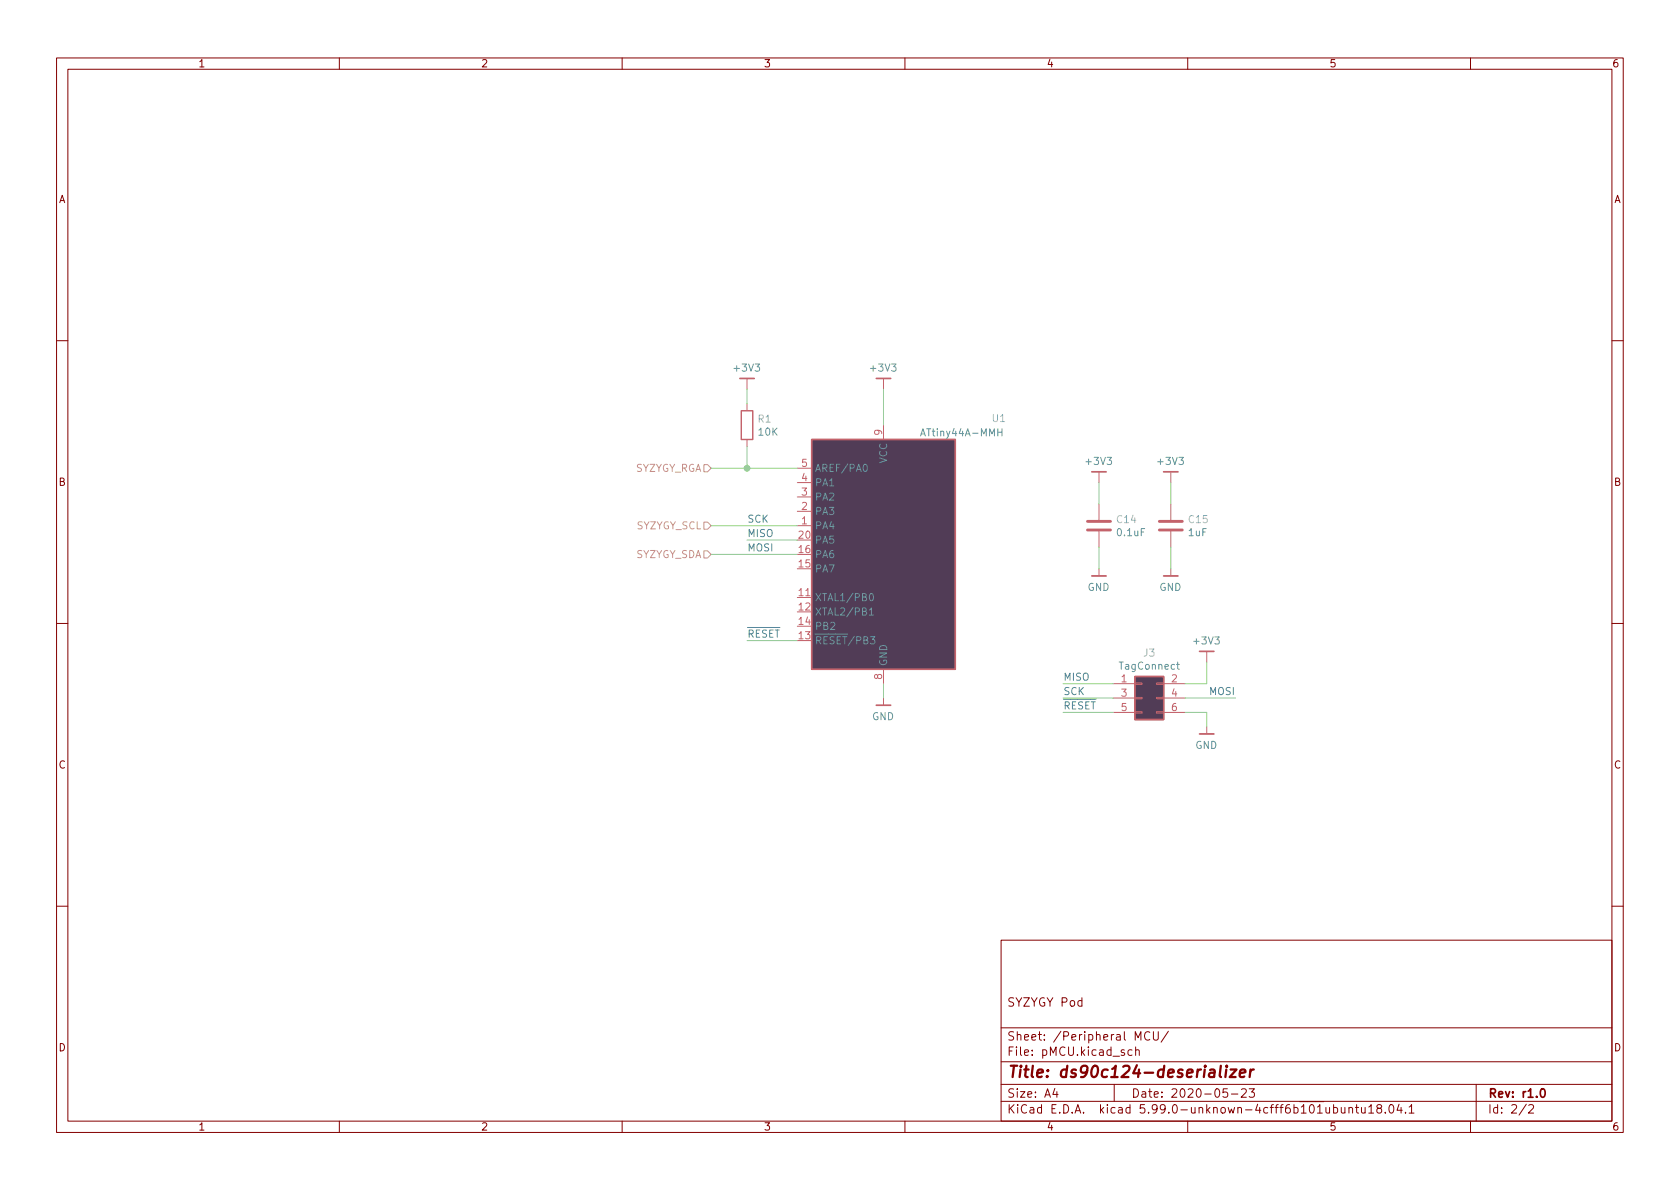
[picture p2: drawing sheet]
(kicad_sch (version 20200512) (host eeschema "5.99.0-unknown-4cfff6b~101~ubuntu18.04.1")

 (page 2 2)

 (paper "A4")

 (title_block
  (title "ds90c124-deserializer")
  (date "2020-05-23")
  (rev "r1.0")
  (comment 1 "SYZYGY Pod"))

 (lib_symbols
  (symbol "Connector_Generic:Conn_02x03_Odd_Even" (pin_names hide)
   (property "Reference" "J" (id 0) (at 1.27 5.08 0))
   (property "Value" "Conn_02x03_Odd_Even" (id 1) (at 1.27 -5.08 0))
   (property "Footprint" "" (id 2) (at 0 0 0) (effects (font (size 1.27 1.27)) hide))
   (property "Datasheet" "" (id 3) (at 0 0 0) (effects (font (size 1.27 1.27)) hide))
   (symbol "Conn_02x03_Odd_Even_1_1"
    (rectangle (start -1.27 -2.413) (end 0 -2.667))
    (rectangle (start -1.27 2.667) (end 0 2.413))
    (rectangle (start -1.27 3.81) (end 3.81 -3.81) (stroke (width 0.254)) (fill (type background)))
    (rectangle (start -1.27 0.127) (end 0 -0.127))
    (rectangle (start 3.81 -2.413) (end 2.54 -2.667))
    (rectangle (start 3.81 2.667) (end 2.54 2.413))
    (rectangle (start 3.81 0.127) (end 2.54 -0.127))
    (pin passive line (at -5.08 2.54 0) (length 3.81) (name "Pin_1") (number "1"))
    (pin passive line (at 7.62 2.54 180) (length 3.81) (name "Pin_2") (number "2"))
    (pin passive line (at -5.08 0 0) (length 3.81) (name "Pin_3") (number "3"))
    (pin passive line (at 7.62 0 180) (length 3.81) (name "Pin_4") (number "4"))
    (pin passive line (at -5.08 -2.54 0) (length 3.81) (name "Pin_5") (number "5"))
    (pin passive line (at 7.62 -2.54 180) (length 3.81) (name "Pin_6") (number "6"))))
  (symbol "Device:C" (pin_numbers hide) (pin_names (offset 0.254))
   (property "Reference" "C" (id 0) (at 0.635 2.54 0) (effects (font (size 1.27 1.27)) (justify left)))
   (property "Value" "C" (id 1) (at 0.635 -2.54 0) (effects (font (size 1.27 1.27)) (justify left)))
   (property "Footprint" "" (id 2) (at 0.9652 -3.81 0) (effects (font (size 1.27 1.27)) hide))
   (property "Datasheet" "" (id 3) (at 0 0 0) (effects (font (size 1.27 1.27)) hide))
   (symbol "C_0_1"
    (polyline (pts (xy -2.032 -0.762) (xy 2.032 -0.762)) (stroke (width 0.508)))
    (polyline (pts (xy -2.032 0.762) (xy 2.032 0.762)) (stroke (width 0.508))))
   (symbol "C_1_1"
    (pin passive line (at 0 3.81 270) (length 2.794) (name "~") (number "1"))
    (pin passive line (at 0 -3.81 90) (length 2.794) (name "~") (number "2"))))
  (symbol "Device:R" (pin_numbers hide) (pin_names (offset 0))
   (property "Reference" "R" (id 0) (at 2.032 0 90))
   (property "Value" "R" (id 1) (at 0 0 90))
   (property "Footprint" "" (id 2) (at -1.778 0 90) (effects (font (size 1.27 1.27)) hide))
   (property "Datasheet" "" (id 3) (at 0 0 0) (effects (font (size 1.27 1.27)) hide))
   (symbol "R_0_1"
    (rectangle (start -1.016 -2.54) (end 1.016 2.54) (stroke (width 0.254))))
   (symbol "R_1_1"
    (pin passive line (at 0 3.81 270) (length 1.27) (name "~") (number "1"))
    (pin passive line (at 0 -3.81 90) (length 1.27) (name "~") (number "2"))))
  (symbol "SyzygyLVDSPod-rescue:ATtiny44A-MMH-MCU_Microchip_ATtiny" (pin_names (offset 0.508))
   (property "Reference" "U" (id 0) (at -12.7 21.59 0) (effects (font (size 1.27 1.27)) (justify left bottom)))
   (property "Value" "ATtiny44A-MMH-MCU_Microchip_ATtiny" (id 1) (at 2.54 -21.59 0) (effects (font (size 1.27 1.27)) (justify left top)))
   (property "Footprint" "Package_DFN_QFN:QFN-20-1EP_3x3mm_P0.45mm_EP1.6x1.6mm" (id 2) (at 0 0 0) (effects (font (size 1.27 1.27) italic) hide))
   (property "Datasheet" "" (id 3) (at 0 0 0) (effects (font (size 1.27 1.27)) hide))
   (symbol "ATtiny44A-MMH-MCU_Microchip_ATtiny_0_1"
    (rectangle (start -12.7 -20.32) (end 12.7 20.32) (stroke (width 0.254)) (fill (type background))))
   (symbol "ATtiny44A-MMH-MCU_Microchip_ATtiny_1_1"
    (pin tri_state line (at 15.24 5.08 180) (length 2.54) (name "PA4") (number "1"))
    (pin unconnected line (at -12.7 -10.16 0) (length 2.54) (name "NC") (number "10") hide)
    (pin tri_state line (at 15.24 -7.62 180) (length 2.54) (name "XTAL1/PB0") (number "11"))
    (pin tri_state line (at 15.24 -10.16 180) (length 2.54) (name "XTAL2/PB1") (number "12"))
    (pin tri_state line (at 15.24 -15.24 180) (length 2.54) (name "~RESET~/PB3") (number "13"))
    (pin tri_state line (at 15.24 -12.7 180) (length 2.54) (name "PB2") (number "14"))
    (pin tri_state line (at 15.24 -2.54 180) (length 2.54) (name "PA7") (number "15"))
    (pin tri_state line (at 15.24 0 180) (length 2.54) (name "PA6") (number "16"))
    (pin unconnected line (at -12.7 -12.7 0) (length 2.54) (name "NC") (number "17") hide)
    (pin unconnected line (at -12.7 -15.24 0) (length 2.54) (name "NC") (number "18") hide)
    (pin unconnected line (at -12.7 -17.78 0) (length 2.54) (name "NC") (number "19") hide)
    (pin tri_state line (at 15.24 7.62 180) (length 2.54) (name "PA3") (number "2"))
    (pin tri_state line (at 15.24 2.54 180) (length 2.54) (name "PA5") (number "20"))
    (pin passive line (at 0 -22.86 90) (length 2.54) (name "GND") (number "21") hide)
    (pin tri_state line (at 15.24 10.16 180) (length 2.54) (name "PA2") (number "3"))
    (pin tri_state line (at 15.24 12.7 180) (length 2.54) (name "PA1") (number "4"))
    (pin tri_state line (at 15.24 15.24 180) (length 2.54) (name "AREF/PA0") (number "5"))
    (pin unconnected line (at -12.7 -5.08 0) (length 2.54) (name "NC") (number "6") hide)
    (pin unconnected line (at -12.7 -7.62 0) (length 2.54) (name "NC") (number "7") hide)
    (pin power_in line (at 0 -22.86 90) (length 2.54) (name "GND") (number "8"))
    (pin power_in line (at 0 22.86 270) (length 2.54) (name "VCC") (number "9"))))
  (symbol "gkl_power:+3V3" (power) (pin_names (offset 0))
   (property "Reference" "#PWR" (id 0) (at 0 -3.81 0) (effects (font (size 1.27 1.27)) hide))
   (property "Value" "+3V3" (id 1) (at 0 3.556 0))
   (property "Footprint" "" (id 2) (at 0 0 0) (effects (font (size 1.27 1.27)) hide))
   (property "Datasheet" "" (id 3) (at 0 0 0) (effects (font (size 1.27 1.27)) hide))
   (symbol "+3V3_0_1"
    (polyline (pts (xy -1.27 1.905) (xy 1.27 1.905)) (stroke (width 0.3048)))
    (polyline (pts (xy 0 0) (xy 0 1.905))))
   (symbol "+3V3_1_1"
    (pin power_in line (at 0 0 90) (length 0) (name "+3V3") (number "1") hide)))
  (symbol "gkl_power:GND" (power) (pin_names (offset 0))
   (property "Reference" "#PWR" (id 0) (at 0 -6.35 0) (effects (font (size 1.27 1.27)) hide))
   (property "Value" "GND" (id 1) (at 0 -2.54 0))
   (property "Footprint" "" (id 2) (at -2.54 -8.89 0) (effects (font (size 1.27 1.27)) hide))
   (property "Datasheet" "" (id 3) (at 0 0 0) (effects (font (size 1.27 1.27)) hide))
   (symbol "GND_0_1"
    (polyline (pts (xy 0 -1.27) (xy 0 0)))
    (polyline (pts (xy 1.27 -1.27) (xy -1.27 -1.27)) (stroke (width 0.3048))))
   (symbol "GND_1_1"
    (pin power_in line (at 0 0 270) (length 0) (name "GND") (number "1") hide))))

 (junction (at 132.08 82.55))

 (wire (pts (xy 125.73 82.55) (xy 132.08 82.55)))
 (wire (pts (xy 125.73 92.71) (xy 140.97 92.71)))
 (wire (pts (xy 125.73 97.79) (xy 140.97 97.79)))
 (wire (pts (xy 132.08 71.12) (xy 132.08 68.58)))
 (wire (pts (xy 132.08 82.55) (xy 132.08 78.74)))
 (wire (pts (xy 132.08 82.55) (xy 140.97 82.55)))
 (wire (pts (xy 132.08 95.25) (xy 140.97 95.25)))
 (wire (pts (xy 132.08 113.03) (xy 140.97 113.03)))
 (wire (pts (xy 156.21 68.58) (xy 156.21 74.93)))
 (wire (pts (xy 156.21 120.65) (xy 156.21 123.19)))
 (wire (pts (xy 187.96 120.65) (xy 196.85 120.65)))
 (wire (pts (xy 187.96 123.19) (xy 196.85 123.19)))
 (wire (pts (xy 187.96 125.73) (xy 196.85 125.73)))
 (wire (pts (xy 194.31 85.09) (xy 194.31 88.9)))
 (wire (pts (xy 194.31 96.52) (xy 194.31 100.33)))
 (wire (pts (xy 207.01 85.09) (xy 207.01 88.9)))
 (wire (pts (xy 207.01 96.52) (xy 207.01 100.33)))
 (wire (pts (xy 209.55 120.65) (xy 213.36 120.65)))
 (wire (pts (xy 209.55 123.19) (xy 218.44 123.19)))
 (wire (pts (xy 209.55 125.73) (xy 213.36 125.73)))
 (wire (pts (xy 213.36 120.65) (xy 213.36 116.84)))
 (wire (pts (xy 213.36 128.27) (xy 213.36 125.73)))

 (label "SCK" (at 132.08 92.71 0) (effects (font (size 1.27 1.27)) (justify left bottom)))
 (label "MISO" (at 132.08 95.25 0) (effects (font (size 1.27 1.27)) (justify left bottom)))
 (label "MOSI" (at 132.08 97.79 0) (effects (font (size 1.27 1.27)) (justify left bottom)))
 (label "~RESET" (at 132.08 113.03 0) (effects (font (size 1.27 1.27)) (justify left bottom)))
 (label "MISO" (at 187.96 120.65 0) (effects (font (size 1.27 1.27)) (justify left bottom)))
 (label "SCK" (at 187.96 123.19 0) (effects (font (size 1.27 1.27)) (justify left bottom)))
 (label "~RESET" (at 187.96 125.73 0) (effects (font (size 1.27 1.27)) (justify left bottom)))
 (label "MOSI" (at 218.44 123.19 180) (effects (font (size 1.27 1.27)) (justify right bottom)))

 (hierarchical_label "SYZYGY_RGA" (shape input) (at 125.73 82.55 180) (effects (font (size 1.27 1.27)) (justify right)))
 (hierarchical_label "SYZYGY_SCL" (shape input) (at 125.73 92.71 180) (effects (font (size 1.27 1.27)) (justify right)))
 (hierarchical_label "SYZYGY_SDA" (shape input) (at 125.73 97.79 180) (effects (font (size 1.27 1.27)) (justify right)))

 (symbol (lib_id "gkl_power:GND") (at 156.21 123.19 0) (mirror y) (unit 1)
  (property "Reference" "#PWR0105" (id 0) (at 156.21 129.54 0) (effects (font (size 1.27 1.27)) hide))
  (property "Value" "GND" (id 1) (at 156.1338 126.3904 0))
  (property "Footprint" "" (id 2) (at 158.75 132.08 0) (effects (font (size 1.27 1.27)) hide))
  (property "Datasheet" "" (id 3) (at 156.21 123.19 0) (effects (font (size 1.27 1.27)) hide)))

 (symbol (lib_id "gkl_power:GND") (at 194.31 100.33 0) (mirror y) (unit 1)
  (property "Reference" "#PWR0128" (id 0) (at 194.31 106.68 0) (effects (font (size 1.27 1.27)) hide))
  (property "Value" "GND" (id 1) (at 194.2338 103.5304 0))
  (property "Footprint" "" (id 2) (at 196.85 109.22 0) (effects (font (size 1.27 1.27)) hide))
  (property "Datasheet" "" (id 3) (at 194.31 100.33 0) (effects (font (size 1.27 1.27)) hide)))

 (symbol (lib_id "gkl_power:GND") (at 207.01 100.33 0) (mirror y) (unit 1)
  (property "Reference" "#PWR0130" (id 0) (at 207.01 106.68 0) (effects (font (size 1.27 1.27)) hide))
  (property "Value" "GND" (id 1) (at 206.9338 103.5304 0))
  (property "Footprint" "" (id 2) (at 209.55 109.22 0) (effects (font (size 1.27 1.27)) hide))
  (property "Datasheet" "" (id 3) (at 207.01 100.33 0) (effects (font (size 1.27 1.27)) hide)))

 (symbol (lib_id "gkl_power:GND") (at 213.36 128.27 0) (mirror y) (unit 1)
  (property "Reference" "#PWR0131" (id 0) (at 213.36 134.62 0) (effects (font (size 1.27 1.27)) hide))
  (property "Value" "GND" (id 1) (at 213.2838 131.4704 0))
  (property "Footprint" "" (id 2) (at 215.9 137.16 0) (effects (font (size 1.27 1.27)) hide))
  (property "Datasheet" "" (id 3) (at 213.36 128.27 0) (effects (font (size 1.27 1.27)) hide)))

 (symbol (lib_id "gkl_power:+3V3") (at 132.08 68.58 0) (mirror y) (unit 1)
  (property "Reference" "#PWR0106" (id 0) (at 132.08 72.39 0) (effects (font (size 1.27 1.27)) hide))
  (property "Value" "+3V3" (id 1) (at 132.0038 64.7446 0))
  (property "Footprint" "" (id 2) (at 132.08 68.58 0) (effects (font (size 1.27 1.27)) hide))
  (property "Datasheet" "" (id 3) (at 132.08 68.58 0) (effects (font (size 1.27 1.27)) hide)))

 (symbol (lib_id "gkl_power:+3V3") (at 156.21 68.58 0) (mirror y) (unit 1)
  (property "Reference" "#PWR0104" (id 0) (at 156.21 72.39 0) (effects (font (size 1.27 1.27)) hide))
  (property "Value" "+3V3" (id 1) (at 156.1338 64.7446 0))
  (property "Footprint" "" (id 2) (at 156.21 68.58 0) (effects (font (size 1.27 1.27)) hide))
  (property "Datasheet" "" (id 3) (at 156.21 68.58 0) (effects (font (size 1.27 1.27)) hide)))

 (symbol (lib_id "gkl_power:+3V3") (at 194.31 85.09 0) (mirror y) (unit 1)
  (property "Reference" "#PWR0127" (id 0) (at 194.31 88.9 0) (effects (font (size 1.27 1.27)) hide))
  (property "Value" "+3V3" (id 1) (at 194.2338 81.2546 0))
  (property "Footprint" "" (id 2) (at 194.31 85.09 0) (effects (font (size 1.27 1.27)) hide))
  (property "Datasheet" "" (id 3) (at 194.31 85.09 0) (effects (font (size 1.27 1.27)) hide)))

 (symbol (lib_id "gkl_power:+3V3") (at 207.01 85.09 0) (mirror y) (unit 1)
  (property "Reference" "#PWR0129" (id 0) (at 207.01 88.9 0) (effects (font (size 1.27 1.27)) hide))
  (property "Value" "+3V3" (id 1) (at 206.9338 81.2546 0))
  (property "Footprint" "" (id 2) (at 207.01 85.09 0) (effects (font (size 1.27 1.27)) hide))
  (property "Datasheet" "" (id 3) (at 207.01 85.09 0) (effects (font (size 1.27 1.27)) hide)))

 (symbol (lib_id "gkl_power:+3V3") (at 213.36 116.84 0) (mirror y) (unit 1)
  (property "Reference" "#PWR0132" (id 0) (at 213.36 120.65 0) (effects (font (size 1.27 1.27)) hide))
  (property "Value" "+3V3" (id 1) (at 213.2838 113.0046 0))
  (property "Footprint" "" (id 2) (at 213.36 116.84 0) (effects (font (size 1.27 1.27)) hide))
  (property "Datasheet" "" (id 3) (at 213.36 116.84 0) (effects (font (size 1.27 1.27)) hide)))

 (symbol (lib_id "Device:R") (at 132.08 74.93 0) (unit 1)
  (property "Reference" "R1" (id 0) (at 133.858 73.7616 0) (effects (font (size 1.27 1.27)) (justify left)))
  (property "Value" "10K" (id 1) (at 133.858 76.073 0) (effects (font (size 1.27 1.27)) (justify left)))
  (property "Footprint" "Resistor_SMD:R_0402_1005Metric" (id 2) (at 130.302 74.93 90) (effects (font (size 1.27 1.27)) hide))
  (property "Datasheet" "~" (id 3) (at 132.08 74.93 0) (effects (font (size 1.27 1.27)) hide))
  (property "Mfg" "Stackpole Electronics Inc" (id 4) (at 0 149.86 0) (effects (font (size 1.27 1.27)) hide))
  (property "PN" "RMCF0402FT10K0" (id 5) (at 0 149.86 0) (effects (font (size 1.27 1.27)) hide)))

 (symbol (lib_id "Device:C") (at 194.31 92.71 0) (unit 1)
  (property "Reference" "C14" (id 0) (at 197.231 91.5416 0) (effects (font (size 1.27 1.27)) (justify left)))
  (property "Value" "0.1uF" (id 1) (at 197.231 93.853 0) (effects (font (size 1.27 1.27)) (justify left)))
  (property "Footprint" "Capacitor_SMD:C_0402_1005Metric" (id 2) (at 195.2752 96.52 0) (effects (font (size 1.27 1.27)) hide))
  (property "Datasheet" "~" (id 3) (at 194.31 92.71 0) (effects (font (size 1.27 1.27)) hide))
  (property "PN" "CL05B104KP5NNNC" (id 4) (at -1.27 185.42 0) (effects (font (size 1.27 1.27)) hide))
  (property "Mfg" "Samsung Electro-Mechanics" (id 5) (at -1.27 185.42 0) (effects (font (size 1.27 1.27)) hide)))

 (symbol (lib_id "Device:C") (at 207.01 92.71 0) (unit 1)
  (property "Reference" "C15" (id 0) (at 209.931 91.5416 0) (effects (font (size 1.27 1.27)) (justify left)))
  (property "Value" "1uF" (id 1) (at 209.931 93.853 0) (effects (font (size 1.27 1.27)) (justify left)))
  (property "Footprint" "Capacitor_SMD:C_0402_1005Metric" (id 2) (at 207.9752 96.52 0) (effects (font (size 1.27 1.27)) hide))
  (property "Datasheet" "~" (id 3) (at 207.01 92.71 0) (effects (font (size 1.27 1.27)) hide))
  (property "PN" "CL05A105KP5NNNC" (id 4) (at 0 185.42 0) (effects (font (size 1.27 1.27)) hide))
  (property "Mfg" "Samsung Electro-Mechanics" (id 5) (at 0 185.42 0) (effects (font (size 1.27 1.27)) hide)))

 (symbol (lib_id "Connector_Generic:Conn_02x03_Odd_Even") (at 201.93 123.19 0) (unit 1)
  (property "Reference" "J3" (id 0) (at 203.2 115.1382 0))
  (property "Value" "TagConnect" (id 1) (at 203.2 117.4496 0))
  (property "Footprint" "pkl_tag_connect:TC2030-NL_SMALL" (id 2) (at 201.93 123.19 0) (effects (font (size 1.27 1.27)) hide))
  (property "Datasheet" "~" (id 3) (at 201.93 123.19 0) (effects (font (size 1.27 1.27)) hide)))

 (symbol (lib_id "SyzygyLVDSPod-rescue:ATtiny44A-MMH-MCU_Microchip_ATtiny") (at 156.21 97.79 0) (mirror y) (unit 1)
  (property "Reference" "U1" (id 0) (at 175.26 73.66 0) (effects (font (size 1.27 1.27)) (justify right)))
  (property "Value" "ATtiny44A-MMH" (id 1) (at 162.56 76.2 0) (effects (font (size 1.27 1.27)) (justify right)))
  (property "Footprint" "Package_DFN_QFN:QFN-20-1EP_3x3mm_P0.45mm_EP1.6x1.6mm" (id 2) (at 156.21 97.79 0) (effects (font (size 1.27 1.27) italic) hide))
  (property "Datasheet" "http://ww1.microchip.com/downloads/en/DeviceDoc/doc8183.pdf" (id 3) (at 156.21 97.79 0) (effects (font (size 1.27 1.27)) hide))
  (property "Mfg" "Microchip Technology" (id 4) (at 312.42 195.58 0) (effects (font (size 1.27 1.27)) hide))
  (property "PN" "ATTINY44A-MMH" (id 5) (at 312.42 195.58 0) (effects (font (size 1.27 1.27)) hide))))
